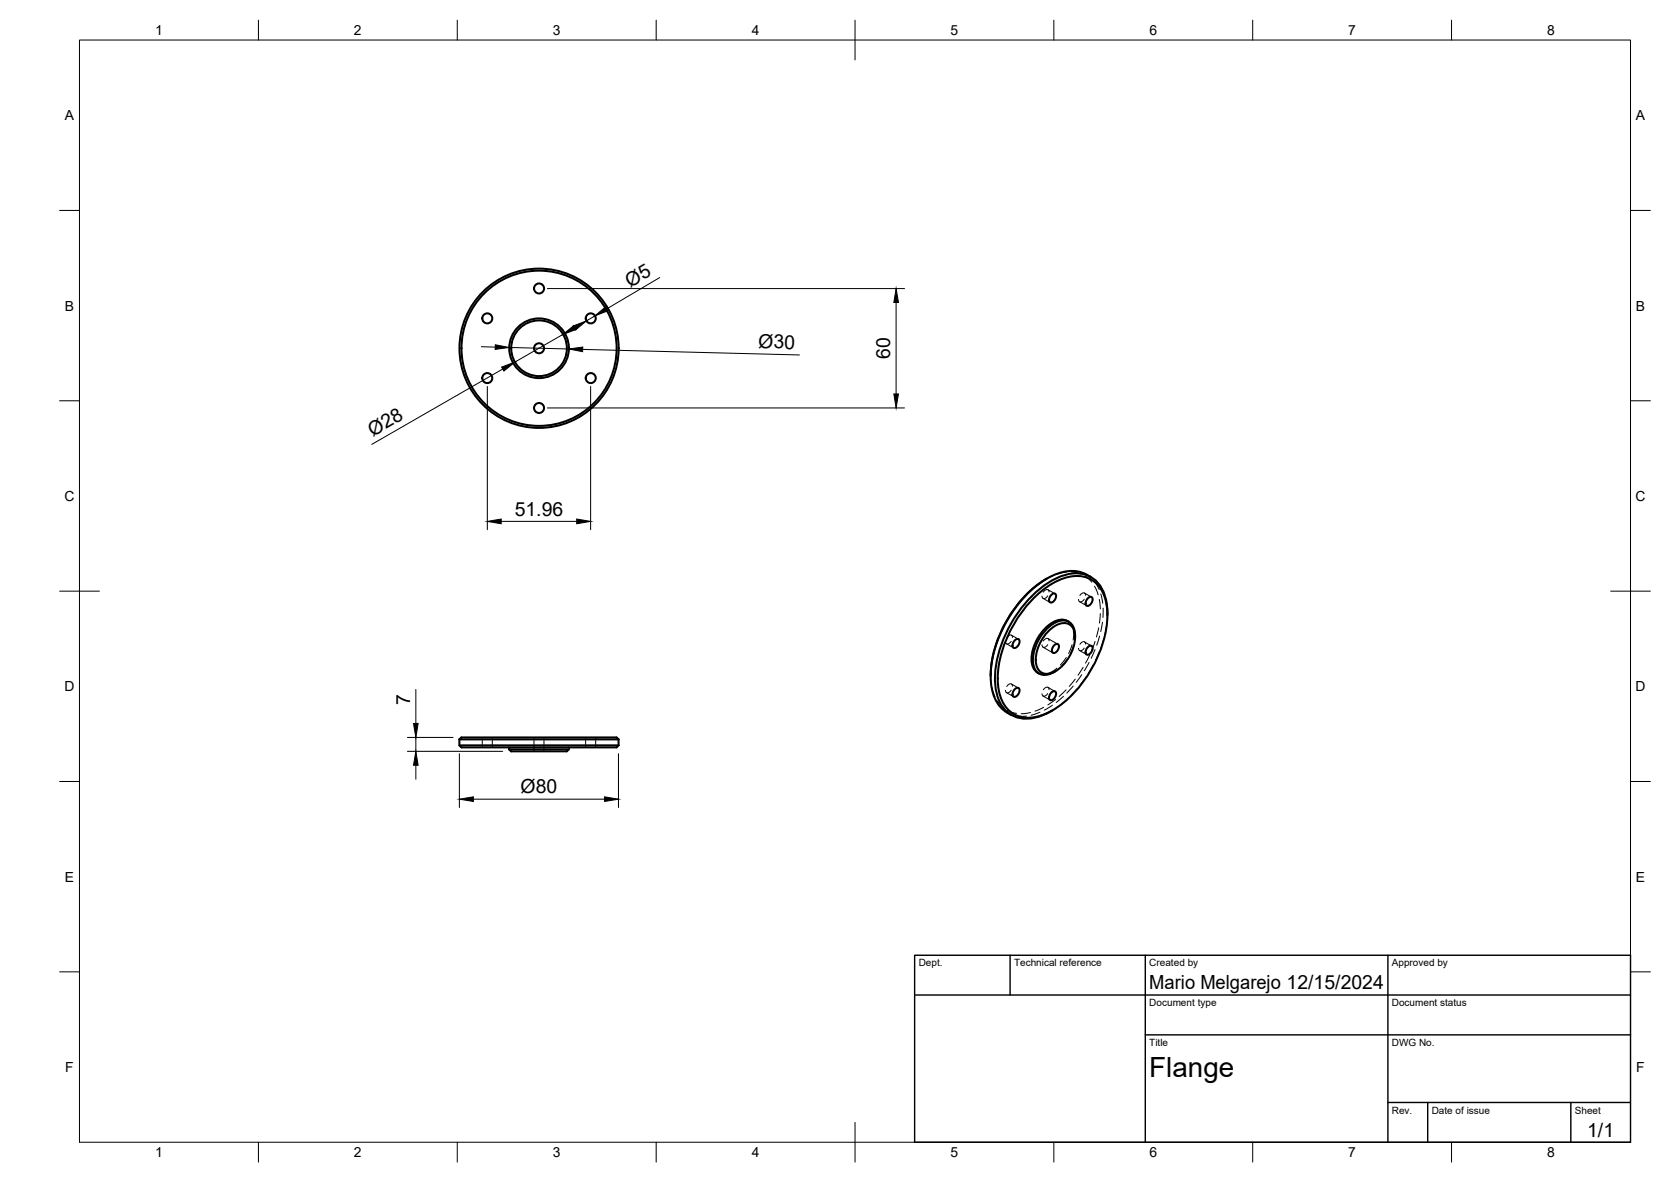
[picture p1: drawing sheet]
<svg xmlns="http://www.w3.org/2000/svg" width="420mm" height="297mm" viewBox="0 0 420 297" stroke-linecap="round" stroke-linejoin="round" font-family="sans-serif">
<!-- layer: Visible -->
<g fill="none" stroke="#000" stroke-width=".51">
<path d="M259.6 150.6a17.6 17.6 0 0 1 10.8-5.8 7.4 7.4 0 0 1 7.7 6.6 25.6 25.6 0 0 1-4.1 17.6 24.9 24.9 0 0 1-12.3 10.8 7.5 7.5 0 0 1-10.5-6.1 25.6 25.6 0 0 1 4.2-17.6 31.9 31.9 0 0 1 4.2-5.5zM262.9 145.6a30.5 30.5 0 0 0-13.8 24.3M263.2 145.4l-.4 .2M263.8 158.4a4.8 4.8 0 0 1 4.8-1.7 3.8 3.8 0 0 1 1.7 4.4 10.6 10.6 0 0 1-5.8 8 2.77 2.77 0 0 1-4-2.3 10.3 10.3 0 0 1 3.3-8.4zM264.4 149.5a.65 .65 0 0 1 1.1-.1 1.54 1.54 0 0 1-1.5 2 1.42 1.42 0 0 1 .4-1.9zM268.8 156.3a3.9 3.9 0 0 0-5 .7 11.5 11.5 0 0 0-4.4 9.5 3.3 3.3 0 0 0 1.5 2.6M273.2 144.4l1.1 .6M273.2 144.4a10 10 0 0 0-10 1 31.2 31.2 0 0 0-14.1 24.5 9.9 9.9 0 0 0 5.2 9.8M273.6 150.3a.65 .65 0 0 1 1.1 0 1.54 1.54 0 0 1-1.5 1.9 1.42 1.42 0 0 1 .4-1.9zM278.4 154.6a10.1 10.1 0 0 0-4.4-9.7 9.8 9.8 0 0 0-8.9 .7 30.8 30.8 0 0 0-14.9 25.8 9.5 9.5 0 0 0 4.8 8.6 10.5 10.5 0 0 0 9.4-1.3M255.2 160.9a.65 .65 0 0 1 1.1-.1 1.54 1.54 0 0 1-1.5 2 1.42 1.42 0 0 1 .4-1.9zM255.2 173.2a.65 .65 0 0 1 1.1-.1 1.54 1.54 0 0 1-1.5 2 1.42 1.42 0 0 1 .4-1.9z"/>
<path d="M260.9 169.1l.4 .2M264.4 174a.65 .65 0 0 1 1.1 0 1.54 1.54 0 0 1-1.5 1.9 1.42 1.42 0 0 1 .4-1.9zM264.7 178.5l-.3 .2M265.1 162.1a.65 .65 0 0 1 1.1 0 1.54 1.54 0 0 1-1.5 1.9 1.42 1.42 0 0 1 .4-1.9zM270.3 160.1a3.4 3.4 0 0 0-3.3-4.2 9.5 9.5 0 0 0-6.6 6.5 6.8 6.8 0 0 0 .1 6.2 3.5 3.5 0 0 0 4.9 .1M273.6 162.6a.65 .65 0 0 1 1.1-.1 1.54 1.54 0 0 1-1.5 2 1.42 1.42 0 0 1 .4-1.9zM115.5 185.8l.5-.5h39l.5 .5M115.5 185.8h40M115.5 187.3h40M115.5 185.8v1.5l.5 .5h39l.5-.5M128 188.3h15M128 187.8v.5"/>
<path d="M143 187.8v.5a2.37 2.37 0 0 1-2.3 .5h-10.4a2.37 2.37 0 0 1-2.3-.5M155.5 185.8v1.5"/>
<circle cx="135.5" cy="72.5" r="1.26"/>
<circle cx="122.5" cy="80" r="1.26"/>
<circle cx="122.5" cy="95" r="1.26"/>
<circle cx="135.5" cy="87.5" r="20"/>
<circle cx="135.5" cy="87.5" r="7.5"/>
<circle cx="135.5" cy="87.5" r="1.26"/>
<circle cx="135.5" cy="87.5" r="7"/>
<circle cx="135.5" cy="87.5" r="19.5"/>
<circle cx="148.5" cy="80" r="1.26"/>
<circle cx="148.5" cy="95" r="1.26"/>
<circle cx="135.5" cy="102.5" r="1.26"/>
</g>
<!-- layer: Hidden -->
<g fill="none" stroke="#000" stroke-width=".25">
<path d="M254.3 159.6l1.8 1M262.3 150.4l1.7 1M263.4 149.7a.72 .72 0 0 1-.7 .7 .72 .72 0 0 1-.7-.6M263.5 148.2l1.8 1M263.8 148.8a.62 .62 0 0 0-.5-.7 .62 .62 0 0 0-.7 .4l-.3 .3M264.8 144.7l-2 .9M268.2 143.8l-2.3 .5M268.4 156.1l.7 .6 .4 .6M269.4 143.7l2.3 .5M269.9 158.5l-.1 2.4M270.3 159.7l-.1 1.3M271.4 151.2l1.8 1"/>
<path d="M272.6 150.6a.79 .79 0 0 1-.6 .6 .79 .79 0 0 1-.8-.3v-.3M272.7 149l1.8 1.1M272.8 144.7l1.7 1.6M273 149.6a.62 .62 0 0 0-.5-.6 .62 .62 0 0 0-.7 .3l-.3 .4M273.2 144.4l1.2 .9M275.2 146.1l1.2 2.1M275.2 147.3l.9 2.2M276.2 157.8l-.5 2.3M276.4 150.7l.3 2.3M276.5 159.9l-.7 2.2M276.7 154.2l-.2 2.4M276.8 149.3l.5 2.3"/>
<path d="M277.2 156.4l-.4 2.3M277.4 152.8l-.1 2.4M278.3 157l-.5 2.3M278.4 154.2v1.6M249.1 169.5l.1 2.1M249.4 172.8l.8 2.3M250.8 176.1l1.5 1.8M253.1 174.1l1.7 1M253.1 161.8l1.7 1M253.3 179.1l1.3 .6M253.3 178.5l2.3 .8M254.3 161.2a.79 .79 0 0 1-.6 .6 .79 .79 0 0 1-.8-.3l-.1-.3"/>
<path d="M254.3 173.4a.78 .78 0 0 1-.6 .6 .78 .78 0 0 1-.8-.3l-.1-.2M254.3 171.9l1.8 1M254.6 160.2a.61 .61 0 0 0-.5-.7 .61 .61 0 0 0-.7 .4l-.3 .3M254.6 172.5a.6 .6 0 0 0-.5-.7 .6 .6 0 0 0-.7 .4l-.3 .3M255.7 179.9h2.4M259.1 179.1l-2.3 .3M260.9 169.1l.9 .3h.8M261.5 179l-2.3 .7M262.3 174.9l1.7 1M262.3 162.6l2.4 1.5M262.4 177.7l-2.1 1M263.4 162a.73 .73 0 0 1-.6 .7 .73 .73 0 0 1-.8-.6"/>
<path d="M263.4 174.3a.73 .73 0 0 1-.6 .7 .73 .73 0 0 1-.8-.6v-.1M263.5 172.7l1.8 1.1M263.5 160.5l2.5 1.4M263.8 161a.62 .62 0 0 0-.5-.6 .62 .62 0 0 0-.7 .3l-.3 .4M263.8 173.3a.62 .62 0 0 0-.5-.6 .62 .62 0 0 0-.7 .3l-.3 .3M264.6 177.2l-2 1.3M265.4 175.8l-1.9 1.4M265.7 177.8l-1.3 .9M265.7 167.9l-2 1.2M266.1 168.1l-1.1 .8M267.4 175l-1.8 1.5M268.1 173.4l-1.8 1.6"/>
<path d="M268.1 165.2l-1.5 1.9M268.5 165.4l-1.5 1.9M268.5 175.6l-1.9 1.6M269.6 162l-.9 2.2M269.9 172.4l-1.7 1.8M269.9 162.2l-.9 2.2M270.4 170.7l-1.5 1.8M270.9 173l-1.6 1.8M271.4 163.5l1.8 1M272 169.6l-1.4 1.9M272.4 167.7l-1.3 2M272.6 162.9a.73 .73 0 0 1-.6 .6 .73 .73 0 0 1-.8-.5v-.1"/>
<path d="M272.7 161.3l1.8 1M273 161.9a.62 .62 0 0 0-.5-.7 .62 .62 0 0 0-.7 .4l-.3 .3M273 170.2l-1.3 1.9M273.8 166.5l-1.2 2.1M274 164.5l-1.1 2.2M274.9 167.1l-1.2 2M275.3 161.2l-.8 2.2M275.3 163.2l-.9 2.2M276.4 163.9l-1 2.1M277.5 160.5l-.7 2.2M121.3 185.3v2.5M123.8 185.3v2.5"/>
<path d="M134.3 185.3v3.5M136.8 185.3v3.5M147.3 185.3v2.5M149.8 185.3v2.5"/>
</g>
<!-- layer: BORDER -->
<g fill="none" stroke="#000" stroke-width=".25">
<path d="M20 10.1h390v276.9h-390zM65 5.1v5M115 5.1v5M165 5.1v5M215 5.1v10M265 5.1v5M315 5.1v5M365 5.1v5M15 52.9h5M410 52.9h5M15 100.7h5M410 100.7h5"/>
<path d="M15 148.6h10M405 148.6h10M15 196.4h5M410 196.4h5M15 244.2h5M410 244.2h5M65 287v5M115 287v5M165 287v5M215 282.1v9.9M265 287v5M315 287v5"/>
<path d="M365 287v5"/>
</g>
<!-- layer: TITLEBLOCK -->
<path d="M230 240.1h180v46.9h-180zM230 250h180M254 240.1v9.9M288 240.1v46.9M349 240.1v46.9M288 260.1h122M349 277.1h61M359 277.1v9.9M395 277.1v9.9" fill="none" stroke="#000" stroke-width=".36"/>
<!-- layer: FD_Dimensions -->
<g fill="none" stroke="#000" stroke-width=".25">
<path d="M137.6 72.5h89.8M149.6 79.4l-2.2 1.3M165.9 69.8l-13.3 7.8M225.3 76v23M121 87.1l3.5 .1M122.5 97.1v36M126.4 92.7l-32.9 19M128 87.3l15 .4M141.6 84l-12.1 7M144.4 82.4l-3 1.8M146.5 87.8l54.5 1.4M147.7 80.5l-3.1 1.8"/>
<path d="M148.5 97.1v36M137.6 102.5h89.8M126 131h19M104.6 173.3v8.5M102.4 188.8h24M102.4 185.3h11.5M104.6 185.3v3.5M104.6 192.3v3.5M115.5 189.4v13.5M155.5 189.4v13.5M119 200.8h33"/>
</g>
<g fill="#000" stroke="#000" stroke-width=".25">
<path d="M149.6 79.4l2.7-2.3 .6 1zM225.3 72.5l.6 3.5h-1.2zM124.5 86.6l3.5 .7-3.5 .5zM126.1 92.3l3.4-1.3-2.8 2.2zM144.1 81.9l3.3-1.2-2.7 2.2zM141.6 84l2.7-2.2 .6 1zM143 87.7l3.5-.5v1.2zM224.7 99h1.2l-.6 3.5zM122.5 131l3.5-.6v1.2zM145 130.4l3.5 .6-3.5 .6zM104.6 188.8l.5 3.5h-1.1zM104 181.8h1.1l-.5 3.5z"/>
<path d="M115.5 200.8l3.5-.6v1.2zM152 200.2l3.5 .6-3.5 .6z"/>
</g>
<text font-size="7" x="289" y="270.6">Flange</text>
<g font-size="4.9">
<text x="158.5" y="72.4" transform="rotate(-30 158.5 72.4)">Ø5</text>
<text x="190.6" y="87.4" transform="rotate(2 190.6 87.4)">Ø30</text>
<text x="223.9" y="90.2" transform="rotate(-90 223.9 90.2)">60</text>
<text x="93.7" y="109.8" transform="rotate(-30 93.7 109.8)">Ø28</text>
<text x="129.4" y="129.6">51.96</text>
<text x="103.2" y="177.2" transform="rotate(-90 103.2 177.2)">7</text>
<text x="130.9" y="199.3">Ø80</text>
<text x="289" y="248.5">Mario Melgarejo 12/15/2024</text>
<text x="399.1" y="285.7">1/1</text>
</g>
<g font-size="3.5">
<text x="39" y="8.8">1</text>
<text x="89" y="8.8">2</text>
<text x="139" y="8.8">3</text>
<text x="189" y="8.8">4</text>
<text x="239" y="8.8">5</text>
<text x="289" y="8.8">6</text>
<text x="339" y="8.8">7</text>
<text x="389" y="8.8">8</text>
<text x="16.3" y="30.2">A</text>
<text x="411.3" y="30.2">A</text>
<text x="16.3" y="78">B</text>
<text x="411.3" y="78">B</text>
<text x="16.2" y="125.9">C</text>
<text x="411.2" y="125.9">C</text>
<text x="16.2" y="173.7">D</text>
<text x="411.2" y="173.7">D</text>
<text x="16.3" y="221.6">E</text>
<text x="411.3" y="221.6">E</text>
<text x="16.4" y="269.4">F</text>
<text x="411.4" y="269.4">F</text>
<text x="39" y="290.8">1</text>
<text x="89" y="290.8">2</text>
<text x="139" y="290.8">3</text>
<text x="189" y="290.8">4</text>
<text x="239" y="290.8">5</text>
<text x="289" y="290.8">6</text>
<text x="339" y="290.8">7</text>
<text x="389" y="290.8">8</text>
</g>
<g font-size="2.5">
<text x="231" y="242.9">Dept.</text>
<text x="255" y="242.9">Technical reference</text>
<text x="289" y="242.9">Created by</text>
<text x="350" y="242.9">Approved by</text>
<text x="289" y="252.8">Document type</text>
<text x="350" y="252.8">Document status</text>
<text x="289" y="262.9">Title</text>
<text x="350" y="262.9">DWG No.</text>
<text x="350" y="279.9">Rev.</text>
<text x="360" y="279.9">Date of issue</text>
<text x="396" y="279.9">Sheet</text>
</g>
</svg>
